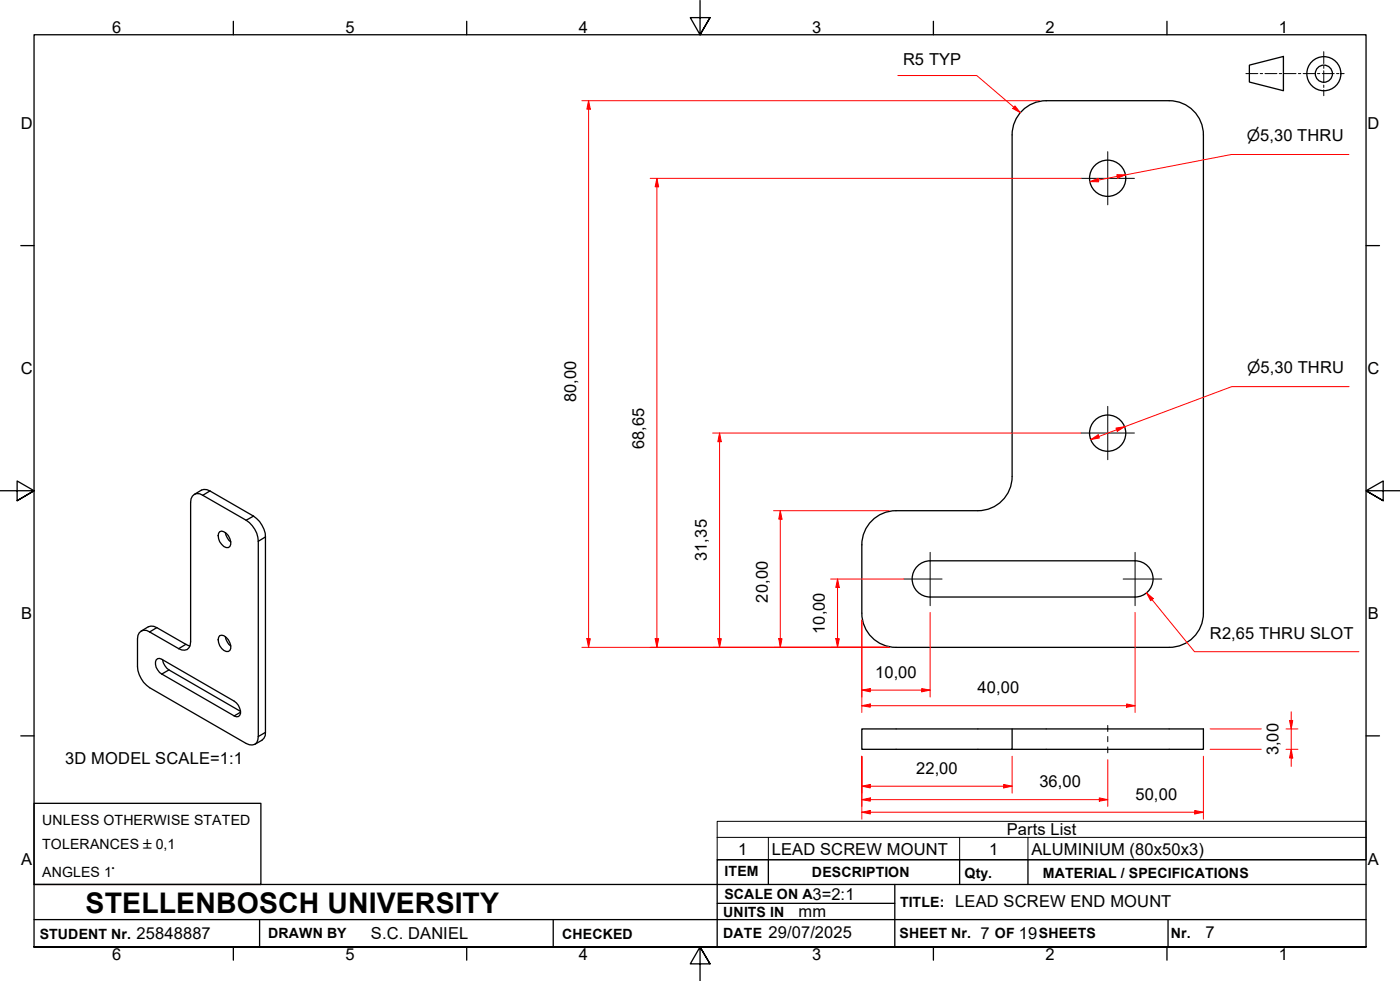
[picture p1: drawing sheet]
<svg xmlns="http://www.w3.org/2000/svg" width="410mm" height="287mm" viewBox="0 0 410 287" stroke-linecap="round" stroke-linejoin="round" font-family="sans-serif">
<!-- layer: Visible Edges(ISO) -->
<g fill="none" stroke="#000" stroke-width=".38">
<path d="M296.4 39.5v100M296.4 39.5a10 10 0 0 1 10-10h35.9a10 10 0 0 1 10.1 10M352.4 39.5v140a10 10 0 0 1-10 10h-80a10 10 0 0 1-10.1-10v-20M296.4 139.5a10 10 0 0 1-10 10M56.3 145.2a2.09 2.09 0 0 1 3.1-.2l12.7 7.3a7.7 7.7 0 0 1 3.5 6.1v57.2a2.16 2.16 0 0 1-1 2.3 2.16 2.16 0 0 1-2.5-.3l-28.3-16.3a8.2 8.2 0 0 1-3.5-6.2v-8.1a2.17 2.17 0 0 1 1-2.3 2.17 2.17 0 0 1 2.5 .3l8.5 4.9a2.13 2.13 0 0 0 2.5 .2 2.13 2.13 0 0 0 1-2.3v-40.8l.1-1zM56.9 144.7l2.1-1.2 1.6-.2 13.6 7.8a7.9 7.9 0 0 1 3.5 6.1v57.2v.9l-.4 .8-.6 .6-2.1 1.2M64.3 155.7a2.4 2.4 0 0 1 3 2 1.87 1.87 0 0 1-.4 2.6 3.2 3.2 0 0 1-2.6-4.6zM66 155.9a4.7 4.7 0 0 0 1.6 2.7M286.3 149.5h-23.9a10 10 0 0 0-10.1 10M268.6 165.7a5.3 5.3 0 0 1 3.8-1.5h59.9a5.3 5.3 0 0 1 5.3 5.2 5.3 5.3 0 0 1-5.2 5.4h-60a5.3 5.3 0 0 1-4.9-3.3 5.3 5.3 0 0 1 1.1-5.8zM41.3 184.7l2.1-1.2 1.6-.2 10.6 5.8M45.7 193.2l.5-.4 .5-.1 .7 .3 21.2 12.2a3.6 3.6 0 0 1 1.6 4.2l-.4 .4h-.6l-.6-.2-21.2-12.3a3.5 3.5 0 0 1-1.7-4.1z"/>
<path d="M47.6 193.2a4.5 4.5 0 0 0 1.9 2.9l20.9 12.1M64.3 186.1a2.1 2.1 0 0 1 2.6 1.2 2.93 2.93 0 0 1 .4 3.1 1.62 1.62 0 0 1-2.4-.6 3.2 3.2 0 0 1-.6-3.7zM66 186.4a4.7 4.7 0 0 0 1.6 2.7M296.4 213.4v5.9h-44.1v-5.9h100.1v5.9h-56"/>
<circle cx="324.3" cy="52.2" r="5.3"/>
<circle cx="324.3" cy="126.8" r="5.3"/>
</g>
<!-- layer: Visible Tangent Edges(ISO) -->
<path d="M61.5 143.7l-2.1 1.3M74.2 151.1l-2.1 1.2M77.7 157.2l-2.1 1.2M45.9 183.7l-2.1 1.3M49.5 196.1l-2.1 1.2M54.4 188.6l-2.1 1.3M70.4 208.5l-1.8 1.1M77.7 214.4l-2.1 1.2" fill="none" stroke="#000" stroke-width=".38"/>
<!-- layer: Symbols(ISO) -->
<path d="M210 245.1v-4.7h190v4.7M210 245.1v6.6h190v-6.6M210 245.1h190M225 245.1v6.6M281 245.1v6.6M301 245.1v6.6" fill="none" stroke="#000" stroke-width=".29"/>
<!-- layer: Border_0 -->
<g fill="none" stroke="#000" stroke-width=".38">
<path d="M68.3 6.2v4M136.7 6.2v4M205 .1v10.1l-2.9-5h5.8l-2.9 5 2.9-5M273.3 6.2v4M341.7 6.2v4M6.1 71.9h3.9M400 71.9h3.9M0 143.7h10l-5-2.9v5.8l5-2.9-5 2.9M410 143.7h-10l5-2.9v5.8l-5-2.9 5 2.9M6.1 215.4h3.9M400 215.4h3.9M10 277.2v-267h390v267h-390h390"/>
<path d="M68.3 277.2v3.9M136.7 277.2v3.9M273.3 277.2v3.9M341.7 277.2v3.9M207.9 282.1l-2.9-4.9 2.9 4.9h-5.8l2.9-4.9v10"/>
</g>
<!-- layer: Sketch Geometry(ISO) -->
<g fill="none" stroke="#000" stroke-width=".38">
<path d="M365.8 19.1l10-2.6v10.1l-10-2.6zM10 235.2h66.4v23.7h-66.4zM10 258.9h390M225 251.7v7.2M262 258.9v18.3M281 251.7v7.2M301 251.7v7.2M400 251.7h-190v25.5M10 277.2h390M10 269.2h390M76 269.2v8M162 269.2v8"/>
<path d="M210 264.4h52M342 269.2v8"/>
<circle cx="387.6" cy="21.6" r="5"/>
<circle cx="387.6" cy="21.6" r="2.51"/>
</g>
<g fill="none" stroke="#000" stroke-width=".29">
<path d="M387.6 15.1v3.5M387.6 19.3v.7M364.8 21.5h3.5M369 21.5h.7M370.4 21.5h3.5M374.6 21.5h.7M376 21.5h3.5M380.2 21.5h.7M381.6 21.5h3.5M385.8 21.5h.7M387.2 21.5h3.5M387.6 20.7v3.5"/>
<path d="M387.6 24.9v.7M387.6 26.3v1.7M391.4 21.5h.6M392.7 21.5h.9"/>
</g>
<!-- layer: Centerline(ISO) -->
<path d="M324.4 212.4v1.7M324.4 215.6v1.5M324.4 218.6v1.8" fill="none" stroke="#000" stroke-width=".29"/>
<!-- layer: Dimensions(ISO) -->
<path d="M378.1 210.9v2.5" fill="none" stroke="#f00" stroke-width=".29"/>
<path d="M377.6 210.9h.9l-.4 2.5z" fill="#f00"/>
<path d="M377.6 210.9h.9l-.4 2.5zM378.1 219.3v2.6" fill="none" stroke="#f00" stroke-width=".29"/>
<path d="M378.1 219.3l.4 2.6h-.9z" fill="#f00"/>
<path d="M354.3 219.3h15M354.3 213.4h15M376.6 219.3h3.4M376.6 213.4h3.4M378.1 219.3l.4 2.6h-.9zM378.1 208.4v2.5M378.1 213.4v5.9M252.3 237.8h2.5M378.1 221.9v2.5" fill="none" stroke="#f00" stroke-width=".29"/>
<path d="M252.3 237.8l2.5-.5v1z" fill="#f00"/>
<path d="M252.3 237.8l2.5-.5v1zM349.8 237.8h2.6" fill="none" stroke="#f00" stroke-width=".29"/>
<path d="M349.8 237.3l2.6 .5-2.6 .5z" fill="#f00"/>
<path d="M252.3 221.4v18.4M252.3 234.1h2.5M254.8 237.8h95M349.8 237.3l2.6 .5-2.6 .5zM352.4 221.4v18.4" fill="none" stroke="#f00" stroke-width=".29"/>
<path d="M252.3 234.1l2.5-.5v.9z" fill="#f00"/>
<path d="M252.3 234.1l2.5-.5v.9zM321.9 234.1h2.5" fill="none" stroke="#f00" stroke-width=".29"/>
<path d="M321.9 233.6l2.5 .5-2.5 .4z" fill="#f00"/>
<path d="M252.3 221.4v14.6M252.3 230.1h2.5M254.8 234.1h67.1M321.9 233.6l2.5 .5-2.5 .4zM324.4 222.4v13.6" fill="none" stroke="#f00" stroke-width=".29"/>
<path d="M252.3 230.1l2.5-.5v1z" fill="#f00"/>
<path d="M252.3 230.1l2.5-.5v1zM293.9 230.1h2.5" fill="none" stroke="#f00" stroke-width=".29"/>
<path d="M293.9 229.6l2.5 .5-2.5 .5z" fill="#f00"/>
<path d="M296.9 31.4l1.9 1.6M252.3 221.4v10.8M254.8 230.1h39.1M293.9 229.6l2.5 .5-2.5 .5zM296.4 221.4v10.8" fill="none" stroke="#f00" stroke-width=".29"/>
<path d="M297.2 31l1.6 2-2.3-1.2z" fill="#f00"/>
<path d="M172.3 29.5v2.5M262.9 22.1h23.1l10.9 9.3M297.2 31l1.6 2-2.3-1.2z" fill="none" stroke="#f00" stroke-width=".29"/>
<path d="M172.3 29.5l.5 2.5h-1z" fill="#f00"/>
<path d="M172.3 29.5l.5 2.5h-1zM172.3 187v2.5" fill="none" stroke="#f00" stroke-width=".29"/>
<path d="M171.8 187h1l-.5 2.5z" fill="#f00"/>
<path d="M170.4 29.5h134M172.3 32v155M170.4 189.5h89.9M171.8 187h1l-.5 2.5zM228.5 187v2.5" fill="none" stroke="#f00" stroke-width=".29"/>
<path d="M228 187h1l-.5 2.5z" fill="#f00"/>
<path d="M228.5 149.5v2.5M228 187h1l-.5 2.5z" fill="none" stroke="#f00" stroke-width=".29"/>
<path d="M228.5 149.5l.5 2.5h-1z" fill="#f00"/>
<path d="M226.5 149.5h33.8M228.5 149.5l.5 2.5h-1zM228.5 152v35M210.7 187v2.5M226.5 189.5h33.8" fill="none" stroke="#f00" stroke-width=".29"/>
<!-- layer: Center Mark(ISO) -->
<path d="M316.5 52.2h15.7M324.4 44.4v15.6M324.4 118.9v15.7M316.5 126.8h15.7M264.5 169.5h11.3M272.4 161.7v15.6M328.9 169.5h11.3M332.4 161.7v15.6" fill="none" stroke="#000" stroke-width=".29"/>
<!-- layer: Dimensions(ISO) -->
<path d="M210.2 187h1l-.5 2.5z" fill="#f00"/>
<path d="M210.7 126.8v2.5M210.2 187h1l-.5 2.5z" fill="none" stroke="#f00" stroke-width=".29"/>
<path d="M210.7 126.8l.5 2.5h-1z" fill="#f00"/>
<path d="M192.3 52.2v2.5M208.7 126.8h107.8M210.7 126.8l.5 2.5h-1zM210.7 129.3v57.7M208.7 189.5h51.6" fill="none" stroke="#f00" stroke-width=".29"/>
<path d="M192.3 52.2l.5 2.5h-1z" fill="#f00"/>
<path d="M192.3 52.2l.5 2.5h-1zM192.3 187v2.5" fill="none" stroke="#f00" stroke-width=".29"/>
<path d="M191.8 187h1l-.5 2.5z" fill="#f00"/>
<path d="M190.4 52.2h126.1M192.3 54.7v132.3M245.2 169.5v2.5M190.4 189.5h69.9M191.8 187h1l-.5 2.5z" fill="none" stroke="#f00" stroke-width=".29"/>
<path d="M245.2 169.5l.5 2.5h-1z" fill="#f00"/>
<path d="M245.2 169.5l.5 2.5h-1zM245.2 187v2.5" fill="none" stroke="#f00" stroke-width=".29"/>
<path d="M244.7 187h1l-.5 2.5z" fill="#f00"/>
<path d="M243.2 169.5h21.3M245.2 172v15M243.2 189.5h17.1M244.7 187h1l-.5 2.5zM252.3 202h2.5" fill="none" stroke="#f00" stroke-width=".29"/>
<path d="M252.3 202l2.5-.4v.9z" fill="#f00"/>
<path d="M252.3 202l2.5-.4v.9zM269.9 202h2.5" fill="none" stroke="#f00" stroke-width=".29"/>
<path d="M269.9 201.6l2.5 .4-2.5 .5z" fill="#f00"/>
<path d="M272.4 179.3v24.7M252.3 181.5v22.5M252.3 206.6h2.5M254.8 202h15.1M269.9 201.6l2.5 .4-2.5 .5z" fill="none" stroke="#f00" stroke-width=".29"/>
<path d="M252.3 206.6l2.5-.5v.9z" fill="#f00"/>
<path d="M252.3 206.6l2.5-.5v.9zM329.9 206.6h2.5" fill="none" stroke="#f00" stroke-width=".29"/>
<path d="M329.9 206.1l2.5 .5-2.5 .4z" fill="#f00"/>
<path d="M332.4 179.3v29.2M335.7 173.6l1.6 1.9M252.3 181.5v27M254.8 206.6h75.1M329.9 206.1l2.5 .5-2.5 .4z" fill="none" stroke="#f00" stroke-width=".29"/>
<path d="M335.7 173.6l2 1.6-.8 .6z" fill="#f00"/>
<path d="M329.6 51.2l-2.5 .4M335.7 173.6l2 1.6-.8 .6zM337.3 175.5l12.5 15.3h48.1" fill="none" stroke="#f00" stroke-width=".29"/>
<path d="M327 51.1l2.6 .1-2.4 .9z" fill="#f00"/>
<path d="M321.6 52.7l-2.4 .5M327 51.1l2.6 .1-2.4 .9z" fill="none" stroke="#f00" stroke-width=".29"/>
<path d="M319.2 53.2l2.3-1 .2 1z" fill="#f00"/>
<path d="M319.2 53.2l2.3-1 .2 1zM327.1 51.6l-5.5 1.1M395 45.2h-34.4l-31 6M329.3 124.9l-2.3 .9" fill="none" stroke="#f00" stroke-width=".29"/>
<path d="M326.8 125.3l2.5-.4-2.1 1.4z" fill="#f00"/>
<path d="M321.8 127.8l-2.4 .9M326.8 125.3l2.5-.4-2.1 1.4z" fill="none" stroke="#f00" stroke-width=".29"/>
<path d="M319.4 128.7l2.2-1.4 .3 .9z" fill="#f00"/>
<path d="M395 113.2h-34.3l-31.4 11.7M319.4 128.7l2.2-1.4 .3 .9zM327 125.8l-5.2 2" fill="none" stroke="#f00" stroke-width=".29"/>
<text font-size="8.3" x="25.1" y="267.2">STELLENBOSCH UNIVERSITY</text>
<g font-size="4.8">
<text x="32.8" y="9.7">6</text>
<text x="101.2" y="9.7">5</text>
<text x="169.5" y="9.7">4</text>
<text x="237.8" y="9.7">3</text>
<text x="306.1" y="9.7">2</text>
<text x="374.5" y="9.7">1</text>
<text x="264.4" y="19.1">R5 TYP</text>
<text x="6.1" y="37.8">D</text>
<text x="400.4" y="37.8">D</text>
<text x="6.1" y="109.6">C</text>
<text x="400.4" y="109.6">C</text>
<text x="168.7" y="117.7" transform="rotate(-90 168.7 117.7)">80,00</text>
<text x="188.7" y="131.5" transform="rotate(-90 188.7 131.5)">68,65</text>
<text x="207" y="164.2" transform="rotate(-90 207 164.2)">31,35</text>
<text x="224.8" y="176.4" transform="rotate(-90 224.8 176.4)">20,00</text>
<text x="6.2" y="181.3">B</text>
<text x="241.6" y="185.6" transform="rotate(-90 241.6 185.6)">10,00</text>
<text x="400.5" y="181.3">B</text>
<text x="354.3" y="187.1">R2,65 THRU SLOT</text>
<text x="256.2" y="198.3">10,00</text>
<text x="286.3" y="202.8">40,00</text>
<text x="374.3" y="221.1" transform="rotate(-90 374.3 221.1)">3,00</text>
<text x="19.1" y="223.5">3D MODEL SCALE=1:1</text>
<text x="268.2" y="226.5">22,00</text>
<text x="304.4" y="230.3">36,00</text>
<text x="332.5" y="234.1">50,00</text>
<text x="294.8" y="244.5">Parts List</text>
<text x="216.2" y="250.1">1</text>
<text x="226" y="250.2">LEAD SCREW MOUNT</text>
<text x="289.6" y="250.1">1</text>
<text x="302" y="250.2">ALUMINIUM (80x50x3)</text>
<text x="6.2" y="253.1">A</text>
<text x="400.5" y="253.1">A</text>
<text x="237.9" y="263.3">3=2:1</text>
<text x="233.8" y="268.4">mm</text>
<text x="279.7" y="265.6">LEAD SCREW END MOUNT</text>
<text x="40" y="274.9">25848887</text>
<text x="108.6" y="274.8">S.C. DANIEL</text>
<text x="225" y="274.7">29/07/2025</text>
<text x="287.1" y="274.8">7</text>
<text x="298.3" y="274.8">19</text>
<text x="352.9" y="274.7">7</text>
<text x="32.8" y="281.1">6</text>
<text x="101.2" y="281.1">5</text>
<text x="169.5" y="281.1">4</text>
<text x="237.8" y="281.1">3</text>
<text x="306.1" y="281.1">2</text>
<text x="374.5" y="281.1">1</text>
</g>
<g font-size="4.6">
<text x="365.1" y="41.4">⌀5,30 THRU</text>
<text x="365.2" y="109.3">⌀5,30 THRU</text>
</g>
<g font-size="4.1">
<text x="12.4" y="241.6">UNLESS OTHERWISE STATED</text>
<text x="12.4" y="248.5">TOLERANCES ±0,1</text>
<text x="12.4" y="256.6">ANGLES 1°</text>
<text x="212.2" y="256.5">ITEM</text>
<text x="237.7" y="256.7">DESCRIPTION</text>
<text x="282.4" y="256.9">Qty.</text>
<text x="305.4" y="256.9">MATERIAL / SPECIFICATIONS</text>
<text x="212.1" y="263">SCALE ON A</text>
<text x="211.8" y="268.4">UNITS IN</text>
<text x="263.5" y="265.6">TITLE:</text>
<text x="11.6" y="274.8">STUDENT Nr.</text>
<text x="78.5" y="274.6">DRAWN BY</text>
<text x="164.6" y="274.8">CHECKED</text>
<text x="211.8" y="274.6">DATE</text>
<text x="263.4" y="274.6">SHEET Nr.</text>
<text x="291.3" y="274.6">OF</text>
<text x="304.2" y="274.6">SHEETS</text>
<text x="342.8" y="274.5">Nr.</text>
</g>
</svg>
